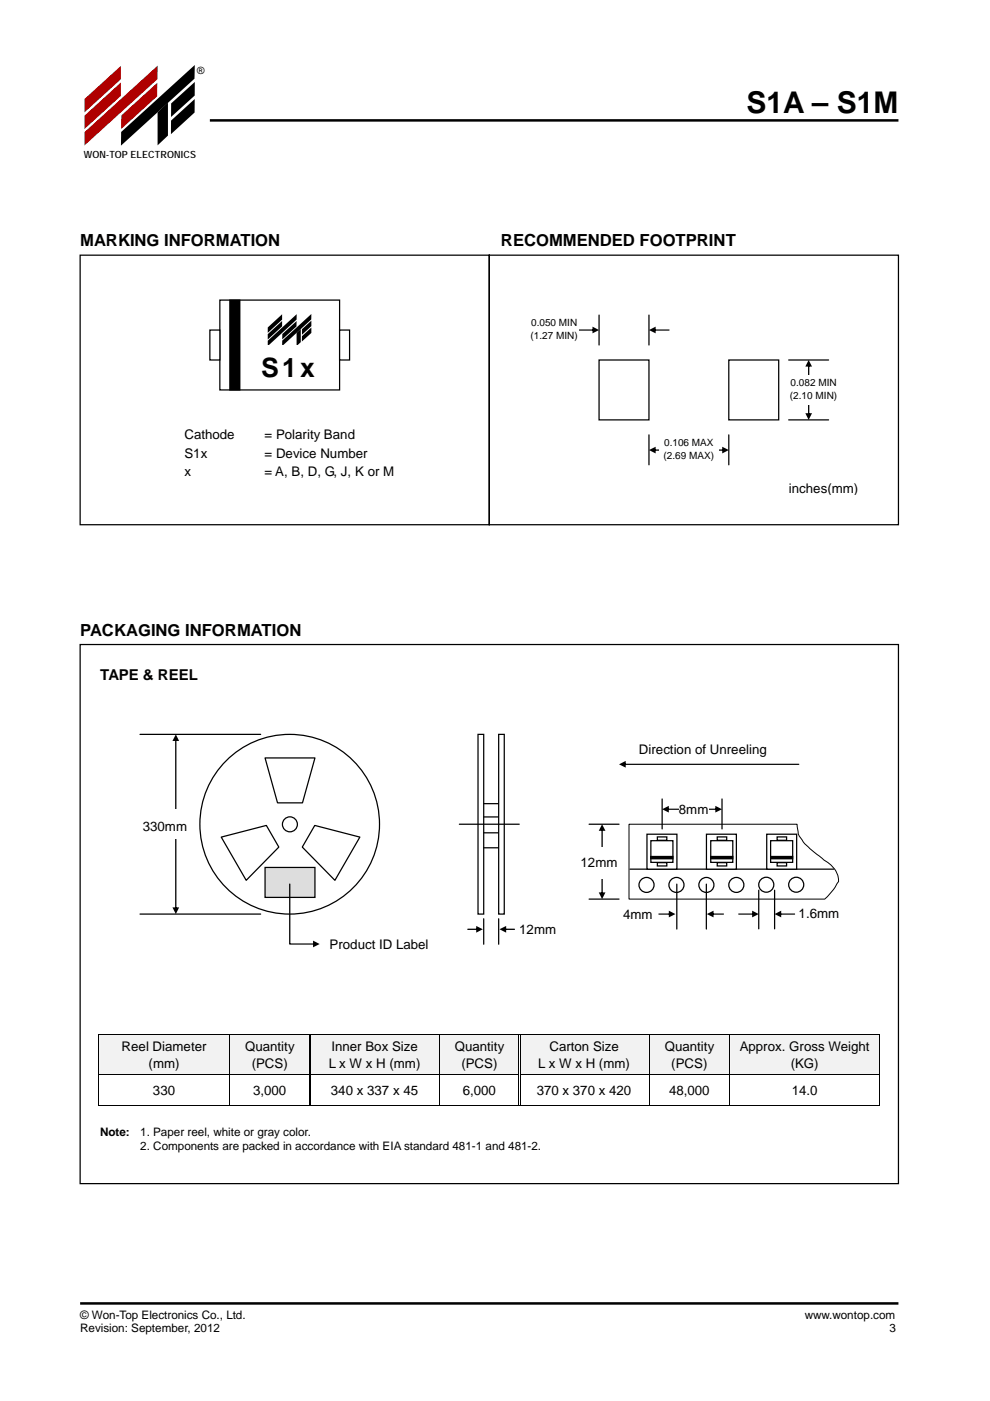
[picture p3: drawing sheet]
<svg xmlns="http://www.w3.org/2000/svg" width="210mm" height="297mm" viewBox="0 0 210 297" stroke-linecap="round" stroke-linejoin="round" font-family="sans-serif">
<path d="M17 276.4h173.6" fill="none" stroke="#000" stroke-width=".53"/>
<g fill="#f2f2f2">
<path d="M21 219.4h27.6v8.4h-27.6z"/>
<path d="M21.4 220.1h26.8v3.5h-26.8z"/>
<path d="M21.4 223.6h26.8v3.5h-26.8z"/>
<path d="M48.8 219.4h16.7v8.4h-16.7z"/>
<path d="M49.2 220.1h16v3.5h-16z"/>
<path d="M49.2 223.6h16v3.5h-16z"/>
<path d="M66 219.4h27.2v8.4h-27.2z"/>
<path d="M66.2 220.1h26.6v3.5h-26.6z"/>
<path d="M66.2 223.6h26.6v3.5h-26.6z"/>
<path d="M93.3 219.4h16.6v8.4h-16.6z"/>
<path d="M93.7 220.1h16v3.5h-16z"/>
<path d="M93.7 223.6h16v3.5h-16z"/>
<path d="M110.4 219.4h27.2v8.4h-27.2z"/>
<path d="M110.7 220.1h26.5v3.5h-26.5z"/>
<path d="M110.7 223.6h26.5v3.5h-26.5z"/>
<path d="M137.8 219.4h16.9v8.4h-16.9z"/>
<path d="M138.2 220.1h16.1v3.5h-16.1z"/>
<path d="M138.2 223.6h16.1v3.5h-16.1z"/>
<path d="M154.9 219.4h31.6v8.4h-31.6z"/>
<path d="M155.3 220.1h30.8v3.5h-30.8z"/>
<path d="M155.3 223.6h30.8v3.5h-30.8z"/>
</g>
<path d="M20.8 219.2h.2v.2h-.2zM186.5 219.2h.1v.2h-.1zM65.5 227.8h.1v.2h-.1zM65.8 227.8h.2v.2h-.2zM109.9 227.8h.2v.2h-.2zM110.3 227.8h.1v.2h-.1zM186.5 234.4h.1v.1h-.1z" fill="#000"/>
<g fill="none" stroke="#000" stroke-width=".21">
<path d="M20.8 219.3h165.8M20.9 219.4v8.4M48.7 219.4v8.4M65.6 219.4v8.4M65.9 219.4v8.4M93.2 219.4v8.4M110 219.4v8.4M110.3 219.4v8.4M137.7 219.4v8.4M154.8 219.4v8.4M186.6 219.4v8.4M20.8 227.9h44.7"/>
<path d="M20.8 234.4h27.8M20.9 228v6.5M48.7 228v6.5M48.8 234.4h16.7M65.6 228v6.5M65.6 234.4h27.6M65.9 228v6.4M66 227.9h43.9M93.2 228v6.5M93.3 234.4h16.6M110 228v6.5M110.1 234.4h27.5"/>
<path d="M110.3 228v6.4M110.4 227.9h76.2M137.7 228v6.5M137.8 234.4h16.9M154.8 228v6.5M154.9 234.4h31.6M186.6 228v6.5"/>
</g>
<path d="M44.5 25.5h146.1" fill="none" stroke="#000" stroke-width=".53"/>
<path d="M17 12.8h25.4v22.3h-25.4z" fill="#fff"/>
<g fill="#af0000">
<path d="M17.9 21l7.7-7v2.8l-7.7 7z"/>
<path d="M17.9 24.5l7.7-7v2.8l-7.7 7.1z"/>
<path d="M25.7 24.5l7.7-7-.1 2.9-7.6 6.9z"/>
<path d="M17.9 28l15.5-14.1v2.9l-15.5 14.1z"/>
</g>
<path d="M25.7 28l15.6-14.2v2.9l-15.6 14.2zM33.4 23.8l2.2-2.1v7l-2.2 2.1zM36.3 25.6l5-4.6v2.9l-5 4.5zM36.3 21.9l5-4.5v2.9l-5 4.5z" fill="#000"/>
<path d="M17 54.1h86.8v57.2h-86.8zM103.8 54.1h86.8v57.2h-86.8zM17 136.7h173.6v114.3h-173.6z" fill="none" stroke="#000" stroke-width=".26"/>
<path d="M101.4 155.7h1.2v38.1h-1.2z" fill="#fff"/>
<path d="M101.4 155.7h1.2v38.1h-1.2z" fill="none" stroke="#000" stroke-width=".26"/>
<path d="M105.8 155.7h1.2v38.1h-1.2z" fill="#fff"/>
<path d="M105.8 155.7h1.2v38.1h-1.2zM97.4 174.8h12.7M102.6 170.4h3.1M102.6 179.7h3.1M102.6 173.2h3.1M102.6 176.6h3.1M102.6 194.8v5.4M105.8 194.8v5.4" fill="none" stroke="#000" stroke-width=".26"/>
<g fill="#000">
<path d="M132.3 161.9h37.1l.1 .2-.1 .1h-37zM131.3 162.1l1.4-.8v1.5z"/>
<path d="M99.1 196.9h2.2l.2 .1-.2 .2h-2.1zM101 196.3l1.4 .7-1.4 .7z"/>
<path d="M106.9 196.9h2.2l.1 .1-.1 .2h-2.1zM105.9 197l1.5-.7v1.4z"/>
</g>
<path d="M133.4 174.8h35.7a5.4 5.4 0 0 0 1.1 3.4 23.3 23.3 0 0 0 4.9 4.3 5.3 5.3 0 0 1 2.8 4.4l-1.1 1.7-1.9 2h-41.5z" fill-rule="evenodd" fill="#fff"/>
<path d="M133.4 174.8h35.7a5.4 5.4 0 0 0 1.1 3.4 23.3 23.3 0 0 0 4.9 4.3 5.3 5.3 0 0 1 2.8 4.4l-1.1 1.7-1.9 2h-41.5z" fill="none" stroke="#000" stroke-width=".21"/>
<path d="M133.6 184.3h43.2" fill="none" stroke="#000" stroke-width=".26"/>
<circle cx="137.1" cy="187.6" r="1.59" fill="#fff"/>
<circle cx="137.1" cy="187.6" r="1.59" fill="none" stroke="#000" stroke-width=".26"/>
<circle cx="143.5" cy="187.6" r="1.59" fill="#fff"/>
<circle cx="143.5" cy="187.6" r="1.59" fill="none" stroke="#000" stroke-width=".26"/>
<circle cx="149.8" cy="187.6" r="1.59" fill="#fff"/>
<circle cx="149.8" cy="187.6" r="1.59" fill="none" stroke="#000" stroke-width=".26"/>
<circle cx="156.2" cy="187.6" r="1.59" fill="#fff"/>
<circle cx="156.2" cy="187.6" r="1.59" fill="none" stroke="#000" stroke-width=".26"/>
<path d="M137.2 176.9h6.4v7.4h-6.4z" fill="#fff"/>
<path d="M124.9 174.8h6.4M137.2 176.9h6.4v7.4h-6.4zM124.9 190.6h6.4M138 181.6h4.7v.5h-4.7z" fill="none" stroke="#000" stroke-width=".26"/>
<g fill="#000">
<path d="M138 181.6h4.7v.5h-4.7z"/>
<path d="M127.6 175.7l.2 .1v13.8l-.1 .1-.1-.1zM127.7 174.8l.7 1.3h-1.4zM127 189.2h1.4l-.7 1.4z"/>
</g>
<path d="M122.8 179.7h8.5v6.7h-8.5z" fill="#fff"/>
<path d="M138 178.2h4.7v4.6h-4.7zM139.4 177.4h2v.8h-2zM143.6 187.5v9.5M149.8 187.5v9.5M160.9 188.7v8.2M164.3 188.7v8.2" fill="none" stroke="#000" stroke-width=".26"/>
<g fill="#000">
<path d="M139.7 193.7h2.5l.1 .1-.1 .1h-2.4zM141.9 193.1l1.4 .7-1.4 .7z"/>
<path d="M150.9 193.7h2.5l.2 .1-.2 .1h-2.4zM149.9 193.8l1.4-.7v1.4z"/>
<path d="M156.6 193.7h3.3l.1 .1-.1 .1h-3.2zM159.5 193.1l1.4 .7-1.4 .7z"/>
<path d="M165.2 193.7h3.3l.2 .1-.2 .1h-3.1zM164.3 193.8l1.4-.7v1.4z"/>
</g>
<path d="M46.6 63.6h25.4v19.1h-25.4z" fill="#fff"/>
<path d="M46.6 63.6h25.4v19.1h-25.4z" fill="none" stroke="#000" stroke-width=".26"/>
<path d="M44.5 70h2.1v6.3h-2.1z" fill="#fff"/>
<path d="M44.5 70h2.1v6.3h-2.1z" fill="none" stroke="#000" stroke-width=".26"/>
<path d="M72 70h2.1v6.3h-2.1z" fill="#fff"/>
<path d="M48.7 63.6h2.2v19.1h-2.2zM72 70h2.1v6.3h-2.1z" fill="none" stroke="#000" stroke-width=".26"/>
<path d="M48.7 63.6h2.2v19.1h-2.2z" fill="#000"/>
<path d="M154.6 76.3h10.6v12.7h-10.6z" fill="#fff"/>
<path d="M154.6 76.3h10.6v12.7h-10.6z" fill="none" stroke="#000" stroke-width=".26"/>
<path d="M127.1 76.3h10.5v12.7h-10.5z" fill="#fff"/>
<path d="M127.1 76.3h10.5v12.7h-10.5zM127.1 66.8v6.4M137.6 66.8v6.4M167.3 76.3h8.4M167.3 89h8.4" fill="none" stroke="#000" stroke-width=".26"/>
<g fill="#000">
<path d="M122.7 69.9l3.3-.1 .2 .2-.2 .1h-3.2zM125.7 69.3l1.4 .7-1.4 .7z"/>
<path d="M138.6 69.9l3.3-.1 .1 .2-.1 .1h-3.2zM137.6 70l1.5-.7v1.4z"/>
</g>
<path d="M112.2 66.8h10.6v6.4h-10.6z" fill="#fff"/>
<g fill="#000">
<path d="M171.4 77.3l.3 .1v10.6l-.2 .1-.1-.1zM171.5 76.3l.7 1.4h-1.4zM170.8 87.6h1.4l-.7 1.4z"/>
<path d="M138.6 95.3h14.9l.2 .1-.2 .2h-14.8zM137.6 95.4l1.5-.7v1.4zM153.2 94.7l1.4 .7-1.4 .7z"/>
</g>
<path d="M137.6 92.2v6.4M154.6 92.2v6.4" fill="none" stroke="#000" stroke-width=".26"/>
<g fill="#fff">
<path d="M167.3 79.5h10.6v6.4h-10.6z"/>
<path d="M139.8 92.2h12.7v6.4h-12.7z"/>
</g>
<circle cx="61.4" cy="174.8" r="19.1" fill="#fff"/>
<circle cx="61.4" cy="174.8" r="19.1" fill="none" stroke="#000" stroke-width=".26"/>
<circle cx="61.5" cy="174.8" r="1.59" fill="#fff"/>
<g fill="none" stroke="#000" stroke-width=".26">
<path d="M29.7 155.7h25.6M29.7 193.8h25.6"/>
<circle cx="61.5" cy="174.8" r="1.59"/>
</g>
<path d="M37.2 156.7l.2 .1v35.9l-.1 .2-.2-.2zM37.3 155.7l.7 1.4h-1.4zM36.6 192.4h1.4l-.7 1.4z" fill="#000"/>
<path d="M29.7 171.6h10.6v6.3h-10.6z" fill="#fff"/>
<path d="M56.2 183.9h10.6v6.4h-10.6z" fill="#ddd"/>
<path d="M56.2 183.9h10.6v6.4h-10.6z" fill="none" stroke="#000" stroke-width=".26"/>
<path d="M56.2 160.7h10.6l-2.6 9.5h-5.3z" fill="#fff"/>
<path d="M56.2 160.7h10.6l-2.6 9.5h-5.3zM66.8 175l9.5 2.5-5.3 9.1-6.9-7z" fill="none" stroke="#000" stroke-width=".26"/>
<path d="M46.9 177.5l9.6-2.5 2.6 4.6-6.9 7z" fill="#fff"/>
<path d="M46.9 177.5l9.6-2.5 2.6 4.6-6.9 7z" fill="none" stroke="#000" stroke-width=".26"/>
<path d="M61.4 187.3l.2 .2v12.7l-.2-.2h5.3l.1 .2-5.4 .1-.1-.1zM66.4 199.4l1.4 .8-1.4 .7z" fill="#000"/>
<circle cx="162.5" cy="187.6" r="1.59" fill="#fff"/>
<circle cx="162.5" cy="187.6" r="1.59" fill="none" stroke="#000" stroke-width=".26"/>
<circle cx="168.9" cy="187.6" r="1.59" fill="#fff"/>
<circle cx="168.9" cy="187.6" r="1.59" fill="none" stroke="#000" stroke-width=".26"/>
<path d="M149.8 176.9h6.4v7.4h-6.4z" fill="#fff"/>
<path d="M149.8 176.9h6.4v7.4h-6.4z" fill="none" stroke="#000" stroke-width=".26"/>
<path d="M162.6 176.9h6.4v7.4h-6.4z" fill="#fff"/>
<path d="M140.4 169.4v6.3M150.7 178.2h4.7v4.6h-4.7zM152.1 177.4h2v.8h-2zM153.1 169.4v6.3M162.6 176.9h6.4v7.4h-6.4zM163.4 178.2h4.7v4.6h-4.7zM164.8 177.4h2v.8h-2zM139.4 182.9h2v.7h-2zM150.7 181.6h4.7v.5h-4.7zM152.1 182.9h2v.7h-2zM163.4 181.6h4.7v.5h-4.7zM164.8 182.9h2v.7h-2z" fill="none" stroke="#000" stroke-width=".26"/>
<g fill="#000">
<path d="M150.7 181.6h4.7v.5h-4.7zM163.4 181.6h4.7v.5h-4.7z"/>
<path d="M141.4 171.5l10.7-.1 .1 .2-.1 .1h-10.6zM140.4 171.6l1.5-.7v1.4zM151.7 170.9l1.4 .7-1.4 .7z"/>
</g>
<path d="M144 168.4h6.3v5.4h-6.3z" fill="#fff"/>
<path d="M56.8 69.4l3-2.8v1.2l-3 2.8zM56.8 70.8l3-2.7v1.1l-3 2.8zM56.8 72.2l6.1-5.6v1.2l-6.1 5.4zM59.9 72.2l6.1-5.6v1.1l-6.2 5.5zM59.9 70.8l3-2.7v1.1l-3 2.8zM62.9 70.6l.9-.9v2.8l-.9 .7zM64.1 69.8l1.9-1.8v1.2l-1.9 1.8zM64.1 71.3l1.9-1.9v1.2l-2 1.8z" fill="#000"/>
<text font-size="6.3" x="158.3" y="23.9">S1A – S1M</text>
<text font-size="5.7" x="55.4" y="79.9">S1x</text>
<g font-size="3.5">
<text x="17" y="52.2">MARKING INFORMATION</text>
<text x="106.3" y="52.2">RECOMMENDED FOOTPRINT</text>
<text x="17" y="134.8">PACKAGING INFORMATION</text>
</g>
<text font-size="3.2" x="21.2" y="144.2">TAPE &amp; REEL</text>
<g font-size="2.8">
<text x="39.1" y="93.1">Cathode</text>
<text x="56.1" y="93.1">= Polarity Band</text>
<text x="39.1" y="97">S1x</text>
<text x="39.1" y="100.9">x</text>
<text x="56.1" y="100.9">= A, B, D, G, J, K or M</text>
<text x="56.1" y="97">= Device Number</text>
<text x="167.3" y="104.5">inches(mm)</text>
<text x="135.5" y="159.9">Direction of Unreeling</text>
<text x="144" y="172.6">8mm</text>
<text x="30.3" y="176.2">330mm</text>
<text x="123.1" y="183.8">12mm</text>
<text x="110.1" y="198">12mm</text>
<text x="132.1" y="194.8">4mm</text>
<text x="169.4" y="194.7">1.6mm</text>
<text x="69.9" y="201.1">Product ID Label</text>
<text x="25.8" y="222.9">Reel Diameter</text>
<text x="31.5" y="226.4">(mm)</text>
<text x="52" y="222.9">Quantity</text>
<text x="53.4" y="226.4">(PCS)</text>
<text x="69.7" y="226.4">L x W x H (mm)</text>
<text x="70.3" y="222.9">Inner Box Size</text>
<text x="96.5" y="222.9">Quantity</text>
<text x="97.9" y="226.4">(PCS)</text>
<text x="114.2" y="226.4">L x W x H (mm)</text>
<text x="116.5" y="222.9">Carton Size</text>
<text x="141" y="222.9">Quantity</text>
<text x="142.4" y="226.4">(PCS)</text>
<text x="156.9" y="222.9">Approx. Gross Weight</text>
<text x="167.7" y="226.4">(KG)</text>
<text x="32.4" y="232.2">330</text>
<text x="53.7" y="232.2">3,000</text>
<text x="70.2" y="232.2">340 x 337 x 45</text>
<text x="98.2" y="232.2">6,000</text>
<text x="113.8" y="232.2">370 x 370 x 420</text>
<text x="141.9" y="232.2">48,000</text>
<text x="167.9" y="232.2">14.0</text>
</g>
<g font-size="2.5">
<text x="21.2" y="240.8">Note:</text>
<text x="29.7" y="240.8">1. Paper reel, white or gray color.</text>
<text x="29.7" y="243.9">2. Components are packed in accordance with EIA standard 481-1 and 481-2.</text>
<text x="17" y="279.6">© Won-Top Electronics Co., Ltd.</text>
<text x="170.7" y="279.6">www.wontop.com</text>
<text x="17" y="282.4">Revision: September, 2012</text>
<text x="188.7" y="282.4">3</text>
</g>
<g font-size="2.1">
<text x="41.8" y="15.7">®</text>
<text x="17.8" y="33.5">WON-TOP ELECTRONICS</text>
<text x="112.5" y="71.9">(1.27 MIN)</text>
<text x="112.6" y="69.1">0.050 MIN</text>
<text x="167.7" y="81.8">0.082 MIN</text>
<text x="167.6" y="84.6">(2.10 MIN)</text>
<text x="140.9" y="94.5">0.106 MAX</text>
<text x="140.8" y="97.3">(2.69 MAX)</text>
</g>
</svg>
